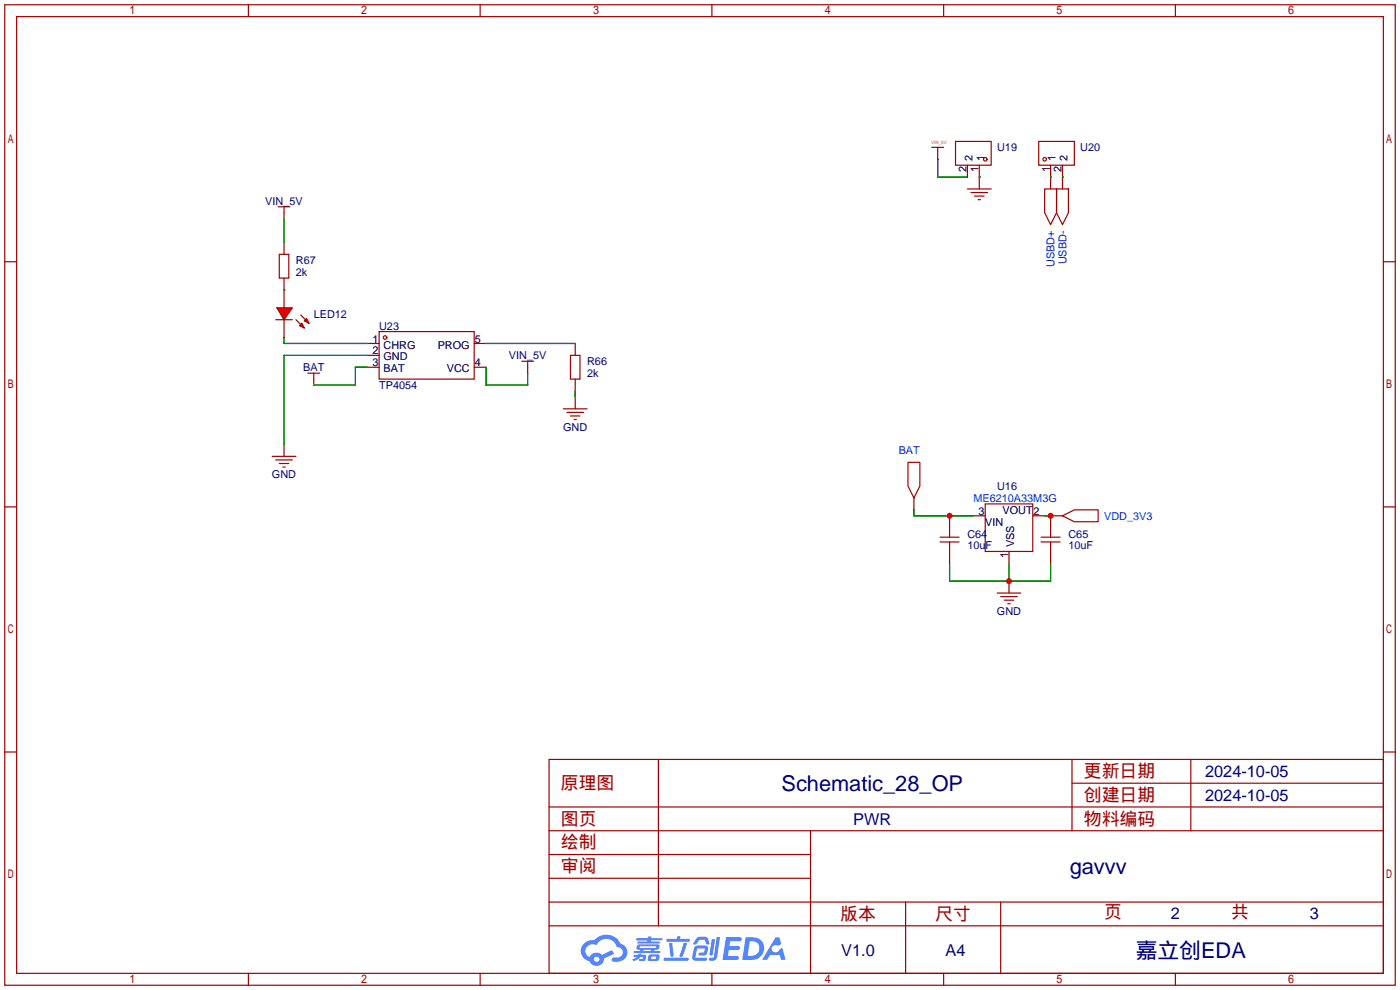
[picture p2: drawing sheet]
<svg xmlns="http://www.w3.org/2000/svg" width="299mm" height="212mm" viewBox="0 0 299 212" stroke-linecap="round" stroke-linejoin="round" font-family="sans-serif">
<g fill="none" stroke="#a10000" stroke-width=".25">
<path d="M1 1h297.2v209.6h-297.2zM3.6 3.6h292.1v204.4h-292.1zM53.1 1v2.6M102.6 1v2.6M152.1 1v2.6M201.7 1v2.6M251.2 1v2.6M1 55.9h2.6M295.7 55.9h2.5M1 108.3h2.6M295.7 108.3h2.5M1 160.7h2.6"/>
<path d="M117.3 162.3h178.4v45.7h-178.4zM117.3 177.5h178.4M117.3 172.5h178.4M140.7 162.3v35.6M173.2 177.5v30.5M229.1 162.3v15.2M229.1 167.4h66.6M254.5 162.3v15.2M295.7 160.7h2.5M117.3 182.6h55.9M117.3 197.9h178.4M117.3 192.8h178.4"/>
<path d="M117.3 187.7h55.9M193.5 192.8v15.2M213.9 192.8v15.2M53.1 208v2.6M102.6 208v2.6M152.1 208v2.6M201.7 208v2.6M251.2 208v2.6"/>
</g>
<g fill="#5487ff">
<path d="M155.2 200.3h2.6a.48 .48 0 0 1 .7 .4 .48 .48 0 0 1-.6 .4h-1.8l-.2 1.1h1.9a.43 .43 0 0 1 .4 .4 .43 .43 0 0 1-.5 .4h-1.9l-.2 1.3h1.7a.45 .45 0 0 1 .5 .2 .45 .45 0 0 1-.1 .6h-3.3z"/>
<path d="M165.7 200.3h.9l.4 1.5-.8 .3a.84 .84 0 0 0-1.2 .3 .84 .84 0 0 0 .4 1.1 .84 .84 0 0 0 1.1-.4l.1-.2 .6-.3 .7 2.5h-1l-.2-1h-2.1l-.6 1h-1.1z"/>
<path d="M152.1 200.8h.7l-.5 3.1a.36 .36 0 0 1-.3 .3 .36 .36 0 0 1-.4-.3z"/>
<path d="M153.2 200.2h.7l-.6 4.3a1.13 1.13 0 0 1-1.8 .6l.2-.4h.7l.2-.2z"/>
<path d="M148.9 200.6l.6-.4h1a.77 .77 0 0 1 .9 .5l.3 1-.2 .2h-.5l-.3-.9-.2-.2-1 .1-.7 1-.6-.1-.1-.2z"/>
<path d="M148.4 202.4l.6-.3h1.7a.81 .81 0 0 1 .7 .5 .81 .81 0 0 1-.2 .8 .81 .81 0 0 1-.9 .8h-.7a.32 .32 0 0 1-.3-.3 .32 .32 0 0 1 .4-.3h.7l.2-.9-1.6 .1-.4 1.8 2.2 .1a.32 .32 0 0 1 .3 .4 .32 .32 0 0 1-.4 .2h-2.2l-.5-.3-.1-.5z"/>
<path d="M141.9 204.7h5a.33 .33 0 0 1 .3 .3 .33 .33 0 0 1-.3 .3h-4.9l-.2-.1z"/>
<path d="M146.1 201.5h.8l-.7 2a.98 .98 0 0 1-.7 1.1l-.3-.3z"/>
<path d="M143 201.6h.7l.3 2.5a.34 .34 0 0 1-.3 .4 .34 .34 0 0 1-.4-.3z"/>
<path d="M142.5 200.7h2.1l.3-.6h.6l-.1 .6h1.7a.32 .32 0 0 1 .4 .3 .32 .32 0 0 1-.4 .3h-4.5l-.2-.2z"/>
<path d="M135.5 204.1h.9l.1-.3h.6v.3h.8a.82 .82 0 0 1-.5 1.3h-.8v-.4l.7-.1 .1-.3a.68 .68 0 0 0-1 .4l-1.1 .4-.1-.4 .9-.5h-.7z"/>
<path d="M136 200.5h2.4l.1-.3h.7v.3h2.2l.2 .3-.2 .2h-2.3v.2h1.8l.2 .3-.2 .1h-4.5l-.1-.4h2l.1-.2h-2.3l-.1-.2z"/>
<path d="M159.4 200.3l-.8 4.9h1.7a2.5 2.5 0 0 0 3-2.5 2.5 2.5 0 0 0-3.1-2.4zM160.3 201.1a1.61 1.61 0 0 1 2 1.5 1.61 1.61 0 0 1-1.8 1.7h-.7z"/>
<path d="M136.2 202a.55 .55 0 0 0-.2 .8 .55 .55 0 0 0 .7 .2l.1 .3h-1.3v.3l5.4 .1 .3-.2-.2-.2h-1.2l.2-.3a.7 .7 0 0 0 .8-.3 .7 .7 0 0 0 0-.8l-4.2-.1zM136.8 202.3l3.3-.1 .1 .1-.2 .3h-3.2zM137.5 203h1.7l-.2 .3h-1.4z"/>
<path d="M138.6 204.2a1.05 1.05 0 0 0 0 1.2 2.91 2.91 0 0 0 2.2-.2 .98 .98 0 0 0 0-1.2h-1.6zM139.2 204.5l.9-.1 .1 .4-.2 .2-.8-.1z"/>
<path d="M124.9 201.6a2.23 2.23 0 0 0-.7 2.3 2.23 2.23 0 0 0 1.8 1.6 1.58 1.58 0 0 0 1.8 .9 1.58 1.58 0 0 0 1.3-1.5l2.2-1.1-.5-.7-2.1 1a1.65 1.65 0 0 0-2.7 .4 1.45 1.45 0 0 1-.8-1.9 1.45 1.45 0 0 1 2-.7l.3 .1a2.3 2.3 0 0 1 2.3-1.3 2.3 2.3 0 0 1 2 1.7 1.12 1.12 0 0 1 1.3 1 1.12 1.12 0 0 1-1.1 1.2h-.7a.45 .45 0 0 0-.6 .4 .45 .45 0 0 0 .5 .5 2.21 2.21 0 0 0 2.2-.5 2.21 2.21 0 0 0 .5-2.3 2.13 2.13 0 0 0-1.3-1.1 3.3 3.3 0 0 0-5.6-.7l-1.1 .1zM127 205a.57 .57 0 0 1 1.1 0 .57 .57 0 0 1-1.1 0z"/>
</g>
<g fill="none" stroke="#a10000" stroke-width=".25">
<path d="M199.1 31.5h2.6M200.4 31.5v2.5M204.2 30.2h7.6v5.1h-7.6zM222 30.2h7.6v5.1h-7.6zM59.4 44.2h2.6M59.7 54.4h2v5h-2zM60.7 44.2v1.3M206.8 40.4h5M207.5 41.1h3.6M208.3 41.9h2M209 42.7h.5M223.3 40.4h2.5v5.1l-1.3 2.5-1.2-2.5z"/>
<path d="M225.8 40.4h2.5v5.1l-1.2 2.5-1.3-2.5zM58.9 68.3h3.6M65.8 79.8h2.5M67.1 79.8v1.2M81 70.9h20.3v10.1h-20.3zM111.5 77.2h2.5M112.8 77.2v1.3M121.9 75.9h2.1v5.1h-2.1zM58.2 97.5h5M58.9 98.3h3.6M59.7 99.1h2M60.5 99.8h.5"/>
<path d="M120.4 87.4h5.1M121.2 88.1h3.5M121.9 88.9h2.1M122.7 89.7h.5M194.1 98.8h2.5v5.1l-1.3 2.5-1.2-2.5zM200.9 115.8h4.1M200.9 114.8h4.1M202.9 112.8v2M202.9 115.8v2.1M210.6 107.7h10.1v10.2h-10.1zM222.5 115.8h4.1M222.5 114.8h4.1"/>
<path d="M224.5 112.8v2M224.5 115.8v2.1M227.1 110.2l2.5-1.2h5.1v2.5h-5.1zM213.1 126.7h5.1M213.9 127.5h3.5M214.6 128.3h2.1M215.4 129h.5"/>
<circle cx="210.6" cy="34" r=".38"/>
<circle cx="223.3" cy="34" r=".38"/>
<circle cx="82.3" cy="72.1" r=".38"/>
</g>
<g fill="none" stroke="#870000" stroke-width=".25">
<path d="M206.8 35.3v2.5M209.3 35.3v5.1M224.5 35.3v5.1M227.1 35.3v5.1M60.7 45.5v1.2M60.7 51.8v2.6M60.7 59.4v6.4M60.7 68.3v3.8M78.5 73.4h2.5M78.5 75.9h2.5M78.5 78.5h2.5M101.3 73.4h2.6"/>
<path d="M101.3 78.5h2.6M112.8 78.5v1.3M122.9 73.4v2.5M60.7 95v2.5M67.1 81v1.3M122.9 81v2.6M122.9 84.8v2.6M195.3 106.4v2.6M202.9 110.2v2.6M202.9 117.9v2.5M208 110.2h2.6M215.6 117.9v2.5"/>
<path d="M220.7 110.2h2.6M224.5 117.9v2.5M227.1 110.2h-2.6v2.6M215.6 124.2v2.5"/>
</g>
<g fill="none" stroke="#008700" stroke-width=".25">
<path d="M200.4 34v3.8h6.4M209.3 37.8h.1M224.5 37.8h.1M227.1 37.8h.1M60.7 46.7v5.1M60.7 72.1v1.3h17.8M78.5 78.5h-2.6v3.8h-8.8M103.9 73.4h19M103.9 78.5v3.8h8.9v-2.5M122.9 83.6v1.2M195.3 109v1.2h12.7M223.3 110.2h1.2"/>
<path d="M202.9 120.4v3.8h21.6v-3.8M215.6 120.4v3.8"/>
</g>
<path d="M200.4 34h.1" fill="none" stroke="#00f" stroke-width=".25"/>
<g fill="#f00" stroke="#a10000" stroke-width=".25">
<path d="M59.2 65.8h3.3l-1.8 2.5z"/>
<path d="M65.5 68.1l.5 1-1-.5z"/>
<path d="M64 69.6l.5-.5 .5 1z"/>
</g>
<path d="M63.2 68.3l1.1 1M64.3 67.3l1 1" fill="none" stroke="#a10000" stroke-width=".25"/>
<path d="M60.7 62h.1M78.5 75.9h-17.8v19.1" fill="none" stroke="#008700" stroke-width=".25"/>
<g fill="#c00">
<circle cx="224.5" cy="110.2" r=".63"/>
<circle cx="215.6" cy="124.2" r=".63"/>
<circle cx="202.9" cy="110.2" r=".63"/>
</g>
<g font-size="4.7" fill="#000080">
<text x="167" y="169.1">Schematic_28_OP</text>
<text x="228.6" y="186.9">gavvv</text>
<text x="242.7" y="204.6">嘉立创EDA</text>
</g>
<g font-size="3.8" fill="#a00000">
<text x="231.6" y="166.1">更新日期</text>
<text x="119.9" y="168.6">原理图</text>
<text x="231.6" y="171.1">创建日期</text>
<text x="119.9" y="176.2">图页</text>
<text x="231.6" y="176.2">物料编码</text>
<text x="119.9" y="181.3">绘制</text>
<text x="119.9" y="186.4">审阅</text>
<text x="179.6" y="196.5">版本</text>
<text x="199.9" y="196.5">尺寸</text>
<text x="236" y="196.3">页</text>
<text x="263.1" y="196.3">共</text>
</g>
<g font-size="3.5" fill="#000080">
<text x="257.6" y="166.1">2024-10-05</text>
<text x="257.6" y="171.2">2024-10-05</text>
<text x="182.4" y="176.3">PWR</text>
<text x="250.2" y="196.3">2</text>
<text x="280" y="196.3">3</text>
<text x="179.8" y="204.2">V1.0</text>
<text x="202.1" y="204.2">A4</text>
</g>
<g font-size="2.3">
<text x="207.8" y="34.4" transform="rotate(-90 207.8 34.4)">2</text>
<text x="210.4" y="34.4" transform="rotate(-90 210.4 34.4)">1</text>
<text x="225.6" y="34.4" transform="rotate(-90 225.6 34.4)">1</text>
<text x="228.2" y="34.4" transform="rotate(-90 228.2 34.4)">2</text>
<text x="206.6" y="36.7" transform="rotate(-90 206.6 36.7)">2</text>
<text x="209.1" y="36.7" transform="rotate(-90 209.1 36.7)">1</text>
<text x="224.3" y="36.7" transform="rotate(-90 224.3 36.7)">1</text>
<text x="226.9" y="36.7" transform="rotate(-90 226.9 36.7)">2</text>
<text x="79.6" y="73.2">1</text>
<text x="79.6" y="75.8">2</text>
<text x="82" y="74.5">CHRG</text>
<text x="82" y="77">GND</text>
<text x="93.5" y="74.5">PROG</text>
<text x="101.5" y="73.2">5</text>
<text x="79.6" y="78.3">3</text>
<text x="82" y="79.6">BAT</text>
<text x="95.5" y="79.6">VCC</text>
<text x="101.5" y="78.3">4</text>
<text x="209.1" y="110">3</text>
<text x="210.6" y="112.4">VIN</text>
<text x="214.3" y="109.8">VOUT</text>
<text x="220.9" y="110">2</text>
<text x="215.5" y="119.3" transform="rotate(-90 215.5 119.3)">1</text>
<text x="216.7" y="116.9" transform="rotate(-90 216.7 116.9)">VSS</text>
</g>
<g font-size="2.3" fill="#000080">
<text x="213.1" y="32.3">U19</text>
<text x="230.9" y="32.3">U20</text>
<text x="56.7" y="43.8">VIN_5V</text>
<text x="63.2" y="56.5">R67</text>
<text x="63.2" y="59">2k</text>
<text x="67.1" y="67.9">LED12</text>
<text x="81" y="70.4">U23</text>
<text x="108.8" y="76.8">VIN_5V</text>
<text x="64.8" y="79.3">BAT</text>
<text x="81" y="83.1">TP4054</text>
<text x="125.5" y="78.1">R66</text>
<text x="125.5" y="80.6">2k</text>
<text x="120.4" y="92">GND</text>
<text x="58.1" y="102.2">GND</text>
<text x="213.1" y="104.7">U16</text>
<text x="206.8" y="114.9">C64</text>
<text x="206.8" y="117.4">10uF</text>
<text x="228.3" y="114.9">C65</text>
<text x="228.3" y="117.4">10uF</text>
<text x="213.1" y="131.4">GND</text>
</g>
<g font-size="2.3" fill="#00f">
<text x="225.4" y="57.1" transform="rotate(-90 225.4 57.1)">USBD+</text>
<text x="227.9" y="56.5" transform="rotate(-90 227.9 56.5)">USBD-</text>
<text x="192.1" y="97.1">BAT</text>
<text x="208" y="107.3">ME6210A33M3G</text>
<text x="236" y="111.1">VDD_3V3</text>
</g>
<text font-size="1" fill="#a54b4b" x="199" y="30.8">VIN_5V</text>
</svg>
